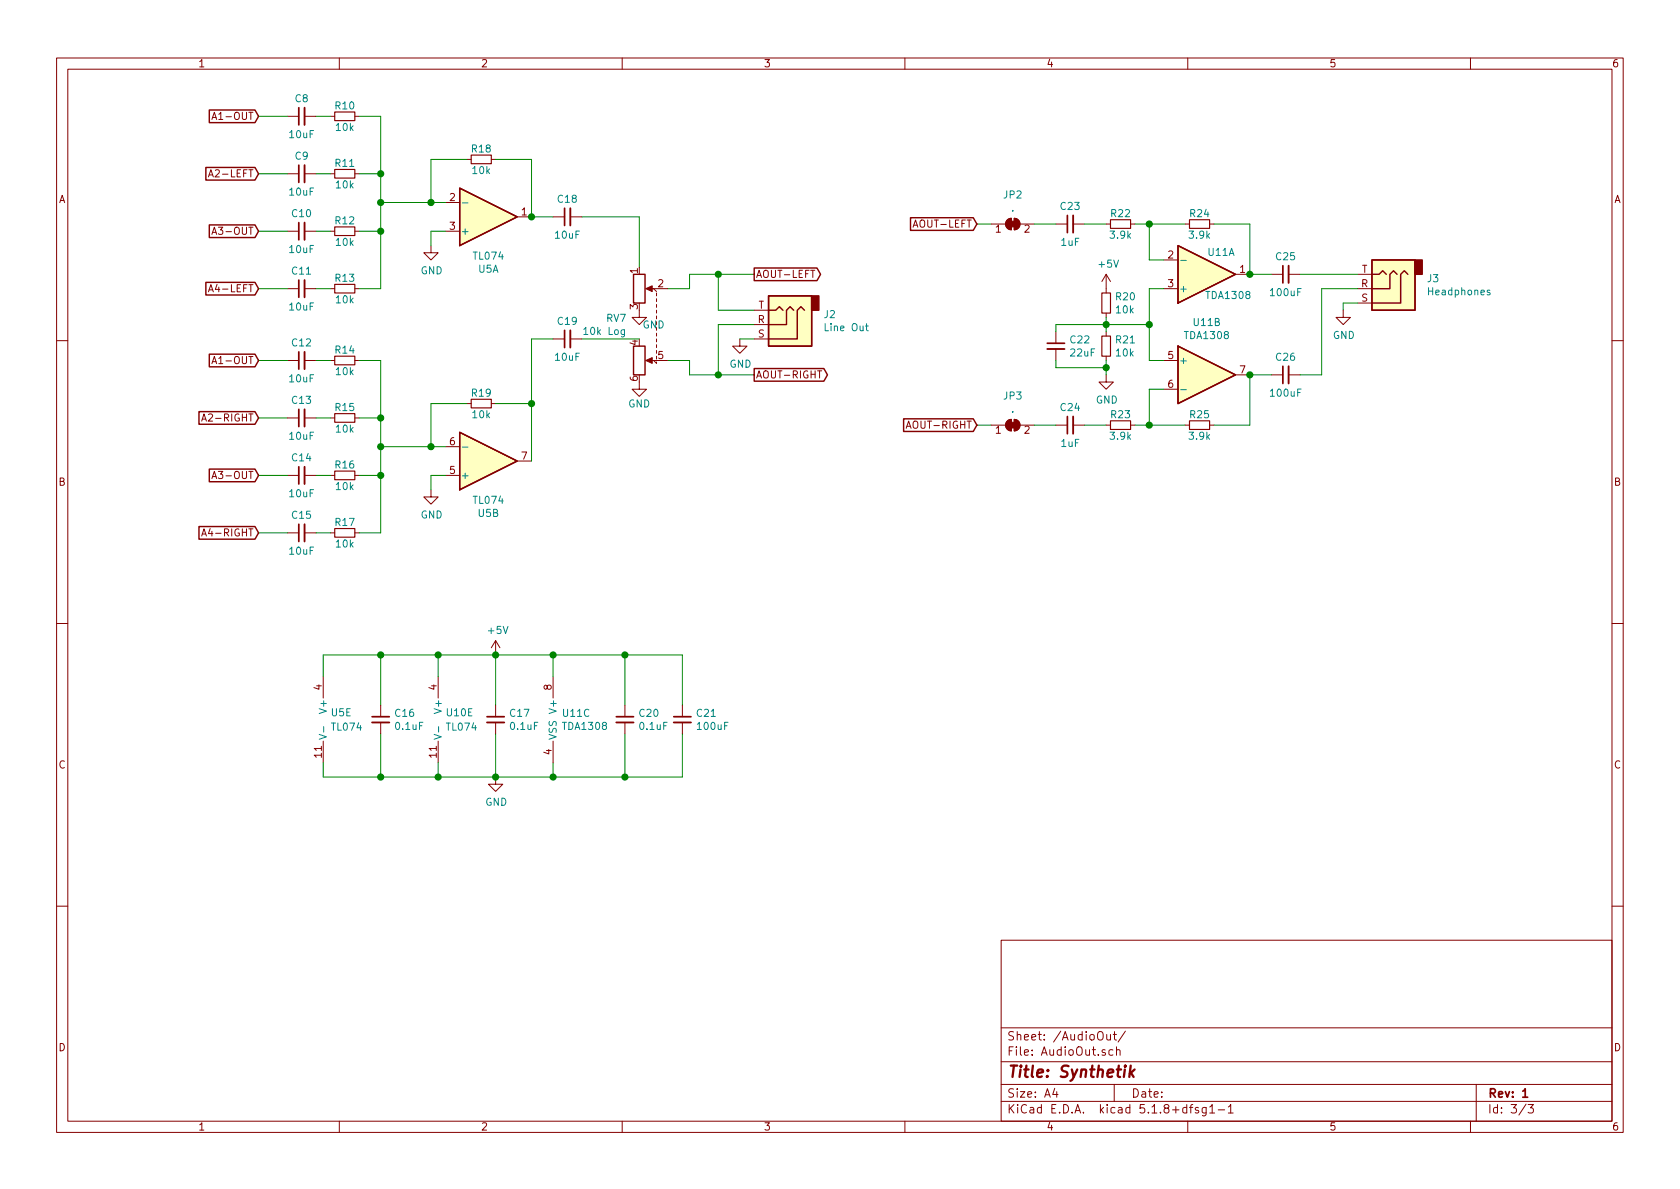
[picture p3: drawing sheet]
EESchema Schematic File Version 4
EELAYER 30 0
EELAYER END
$Descr A4 11693 8268
encoding utf-8
Sheet 3 3
Title "Synthetik"
Date ""
Rev "1"
Comp ""
Comment1 ""
Comment2 ""
Comment3 ""
Comment4 ""
$EndDescr
Connection ~ 2650 1400
$Comp
L power:GND #PWR?
U 1 1
P 3000 1700
AR Path="/5FB17596/604D9965" Ref="#PWR?"  Part="1" 
AR Path="/604A78D6/604D9965" Ref="#PWR?"  Part="1" 
AR Path="/604AEF91/604D9965" Ref="#PWR036"  Part="1" 
F 0 "#PWR036" H 3000 1450 50  0001 C CNN
F 1 "GND" H 3005 1527 50  0000 C CNN
F 2 "" H 3000 1700 50  0001 C CNN
F 3 "" H 3000 1700 50  0001 C CNN
	1    3000 1700
	1    0    0    -1  
$EndComp
Wire Wire Line
	3000 1700 3000 1600
Wire Wire Line
	3000 1600 3100 1600
Wire Wire Line
	2650 1400 3000 1400
$Comp
L Device:R_Small R?
U 1 1
P 3350 1100
AR Path="/5FB17596/604D996E" Ref="R?"  Part="1" 
AR Path="/604A78D6/604D996E" Ref="R?"  Part="1" 
AR Path="/604AEF91/604D996E" Ref="R18"  Part="1" 
F 0 "R18" V 3275 1100 50  0000 C CNN
F 1 "10k" V 3425 1100 50  0000 C CNN
F 2 "Resistor_THT:R_Axial_DIN0207_L6.3mm_D2.5mm_P7.62mm_Horizontal" H 3350 1100 50  0001 C CNN
F 3 "~" H 3350 1100 50  0001 C CNN
	1    3350 1100
	0    1    1    0   
$EndComp
Wire Wire Line
	3250 1100 3000 1100
Wire Wire Line
	3000 1100 3000 1400
Connection ~ 3000 1400
Wire Wire Line
	3000 1400 3100 1400
Wire Wire Line
	3450 1100 3700 1100
Wire Wire Line
	3700 1100 3700 1500
$Comp
L power:GND #PWR?
U 1 1
P 4450 2150
AR Path="/5FB17596/604D99AB" Ref="#PWR?"  Part="1" 
AR Path="/604A78D6/604D99AB" Ref="#PWR?"  Part="1" 
AR Path="/604AEF91/604D99AB" Ref="#PWR040"  Part="1" 
F 0 "#PWR040" H 4450 1900 50  0001 C CNN
F 1 "GND" H 4550 2050 50  0000 C CNN
F 2 "" H 4450 2150 50  0001 C CNN
F 3 "" H 4450 2150 50  0001 C CNN
	1    4450 2150
	1    0    0    -1  
$EndComp
$Comp
L Device:C_Small C?
U 1 1
P 2650 5000
AR Path="/5FB17596/604D99C9" Ref="C?"  Part="1" 
AR Path="/604A78D6/604D99C9" Ref="C?"  Part="1" 
AR Path="/604AEF91/604D99C9" Ref="C16"  Part="1" 
F 0 "C16" H 2742 5046 50  0000 L CNN
F 1 "0.1uF" H 2742 4955 50  0000 L CNN
F 2 "Capacitor_THT:C_Disc_D3.0mm_W2.0mm_P2.50mm" H 2650 5000 50  0001 C CNN
F 3 "~" H 2650 5000 50  0001 C CNN
	1    2650 5000
	1    0    0    -1  
$EndComp
$Comp
L power:GND #PWR?
U 1 1
P 3450 5400
AR Path="/5FB17596/604D99CF" Ref="#PWR?"  Part="1" 
AR Path="/604A78D6/604D99CF" Ref="#PWR?"  Part="1" 
AR Path="/604AEF91/604D99CF" Ref="#PWR039"  Part="1" 
F 0 "#PWR039" H 3450 5150 50  0001 C CNN
F 1 "GND" H 3455 5227 50  0000 C CNN
F 2 "" H 3450 5400 50  0001 C CNN
F 3 "" H 3450 5400 50  0001 C CNN
	1    3450 5400
	1    0    0    -1  
$EndComp
$Comp
L power:+5V #PWR?
U 1 1
P 3450 4550
AR Path="/5FB17596/604D99D5" Ref="#PWR?"  Part="1" 
AR Path="/604A78D6/604D99D5" Ref="#PWR?"  Part="1" 
AR Path="/604AEF91/604D99D5" Ref="#PWR038"  Part="1" 
F 0 "#PWR038" H 3450 4400 50  0001 C CNN
F 1 "+5V" H 3465 4723 50  0000 C CNN
F 2 "" H 3450 4550 50  0001 C CNN
F 3 "" H 3450 4550 50  0001 C CNN
	1    3450 4550
	1    0    0    -1  
$EndComp
$Comp
L Device:C_Small C?
U 1 1
P 3450 5000
AR Path="/5FB17596/604D99DB" Ref="C?"  Part="1" 
AR Path="/604A78D6/604D99DB" Ref="C?"  Part="1" 
AR Path="/604AEF91/604D99DB" Ref="C17"  Part="1" 
F 0 "C17" H 3542 5046 50  0000 L CNN
F 1 "0.1uF" H 3542 4955 50  0000 L CNN
F 2 "Capacitor_THT:C_Disc_D3.0mm_W2.0mm_P2.50mm" H 3450 5000 50  0001 C CNN
F 3 "~" H 3450 5000 50  0001 C CNN
	1    3450 5000
	1    0    0    -1  
$EndComp
Wire Wire Line
	3050 4550 3050 4700
Wire Wire Line
	3050 5400 3050 5300
Wire Wire Line
	2650 4900 2650 4550
Connection ~ 2650 4550
Wire Wire Line
	3450 4900 3450 4550
Wire Wire Line
	3450 4550 3050 4550
Connection ~ 3050 4550
Wire Wire Line
	3050 5400 3450 5400
Wire Wire Line
	3450 5400 3450 5100
Connection ~ 3050 5400
Wire Wire Line
	2650 5100 2650 5400
Connection ~ 2650 5400
$Comp
L Amplifier_Operational:TL074 U?
U 1 1
P 3400 1500
AR Path="/5FB17596/604D99FD" Ref="U?"  Part="3" 
AR Path="/604A78D6/604D99FD" Ref="U?"  Part="3" 
AR Path="/604AEF91/604D99FD" Ref="U5"  Part="1" 
F 0 "U5" H 3400 1867 50  0000 C CNN
F 1 "TL074" H 3400 1776 50  0000 C CNN
F 2 "Package_DIP:DIP-14_W7.62mm_Socket_LongPads" H 3350 1600 50  0001 C CNN
F 3 "http://www.ti.com/lit/ds/symlink/tl071.pdf" H 3450 1700 50  0001 C CNN
	1    3400 1500
	1    0    0    1   
$EndComp
$Comp
L Amplifier_Operational:TL074 U?
U 5 1
P 3150 5000
AR Path="/5FB17596/604D9A0F" Ref="U?"  Part="5" 
AR Path="/604A78D6/604D9A0F" Ref="U?"  Part="5" 
AR Path="/604AEF91/604D9A0F" Ref="U10"  Part="5" 
F 0 "U10" H 3100 5050 50  0000 L CNN
F 1 "TL074" H 3100 4950 50  0000 L CNN
F 2 "Package_SO:SOIC-14_3.9x8.7mm_P1.27mm" H 3100 5100 50  0001 C CNN
F 3 "http://www.ti.com/lit/ds/symlink/tl071.pdf" H 3200 5200 50  0001 C CNN
	5    3150 5000
	1    0    0    -1  
$EndComp
$Comp
L Amplifier_Audio:TDA1308 U?
U 3 1
P 3950 5000
AR Path="/5FB17596/604D9A15" Ref="U?"  Part="3" 
AR Path="/604A78D6/604D9A15" Ref="U?"  Part="3" 
AR Path="/604AEF91/604D9A15" Ref="U11"  Part="3" 
F 0 "U11" H 3908 5046 50  0000 L CNN
F 1 "TDA1308" H 3908 4955 50  0000 L CNN
F 2 "Package_DIP:DIP-8_W7.62mm_Socket_LongPads" H 3950 5000 50  0001 C CIN
F 3 "https://www.nxp.com/docs/en/data-sheet/TDA1308.pdf" H 3950 5000 50  0001 C CNN
	3    3950 5000
	1    0    0    -1  
$EndComp
$Comp
L Device:C_Small C?
U 1 1
P 4350 5000
AR Path="/5FB17596/604D9A21" Ref="C?"  Part="1" 
AR Path="/604A78D6/604D9A21" Ref="C?"  Part="1" 
AR Path="/604AEF91/604D9A21" Ref="C20"  Part="1" 
F 0 "C20" H 4442 5046 50  0000 L CNN
F 1 "0.1uF" H 4442 4955 50  0000 L CNN
F 2 "Capacitor_THT:C_Disc_D3.0mm_W2.0mm_P2.50mm" H 4350 5000 50  0001 C CNN
F 3 "~" H 4350 5000 50  0001 C CNN
	1    4350 5000
	1    0    0    -1  
$EndComp
Wire Wire Line
	3850 4550 3850 4700
Connection ~ 3450 4550
Wire Wire Line
	3850 4550 4350 4550
Wire Wire Line
	4350 4550 4350 4900
Wire Wire Line
	4350 5100 4350 5400
Wire Wire Line
	4350 5400 3850 5400
Connection ~ 3450 5400
Wire Wire Line
	3850 5300 3850 5400
$Comp
L Device:C_Small C?
U 1 1
P 4750 5000
AR Path="/5FB17596/604D9A33" Ref="C?"  Part="1" 
AR Path="/604A78D6/604D9A33" Ref="C?"  Part="1" 
AR Path="/604AEF91/604D9A33" Ref="C21"  Part="1" 
F 0 "C21" H 4842 5046 50  0000 L CNN
F 1 "100uF" H 4842 4955 50  0000 L CNN
F 2 "Capacitor_THT:CP_Radial_D6.3mm_P2.50mm" H 4750 5000 50  0001 C CNN
F 3 "~" H 4750 5000 50  0001 C CNN
	1    4750 5000
	1    0    0    -1  
$EndComp
Wire Wire Line
	4750 4550 4750 4900
Wire Wire Line
	4750 5100 4750 5400
Wire Wire Line
	4350 4550 4750 4550
Connection ~ 4350 4550
Wire Wire Line
	4750 5400 4350 5400
Connection ~ 4350 5400
Wire Wire Line
	2650 4550 3050 4550
Wire Wire Line
	2650 5400 3050 5400
$Comp
L Amplifier_Operational:TL074 U?
U 5 1
P 2350 5000
AR Path="/5FB17596/604D9A03" Ref="U?"  Part="5" 
AR Path="/604A78D6/604D9A03" Ref="U?"  Part="5" 
AR Path="/604AEF91/604D9A03" Ref="U5"  Part="5" 
F 0 "U5" H 2300 5050 50  0000 L CNN
F 1 "TL074" H 2300 4950 50  0000 L CNN
F 2 "Package_DIP:DIP-14_W7.62mm_Socket_LongPads" H 2300 5100 50  0001 C CNN
F 3 "http://www.ti.com/lit/ds/symlink/tl071.pdf" H 2400 5200 50  0001 C CNN
	5    2350 5000
	1    0    0    -1  
$EndComp
Wire Wire Line
	2250 5400 2650 5400
Wire Wire Line
	2250 5300 2250 5400
Wire Wire Line
	2250 4550 2650 4550
Wire Wire Line
	2250 4700 2250 4550
Wire Wire Line
	3850 4550 3450 4550
Connection ~ 3850 4550
Wire Wire Line
	3450 5400 3850 5400
Connection ~ 3850 5400
$Comp
L power:GND #PWR?
U 1 1
P 3000 3400
AR Path="/5FB17596/604D997C" Ref="#PWR?"  Part="1" 
AR Path="/604A78D6/604D997C" Ref="#PWR?"  Part="1" 
AR Path="/604AEF91/604D997C" Ref="#PWR037"  Part="1" 
F 0 "#PWR037" H 3000 3150 50  0001 C CNN
F 1 "GND" H 3005 3227 50  0000 C CNN
F 2 "" H 3000 3400 50  0001 C CNN
F 3 "" H 3000 3400 50  0001 C CNN
	1    3000 3400
	1    0    0    -1  
$EndComp
Wire Wire Line
	3000 3400 3000 3300
Wire Wire Line
	3000 3300 3100 3300
$Comp
L Device:R_Small R?
U 1 1
P 3350 2800
AR Path="/5FB17596/604D9985" Ref="R?"  Part="1" 
AR Path="/604A78D6/604D9985" Ref="R?"  Part="1" 
AR Path="/604AEF91/604D9985" Ref="R19"  Part="1" 
F 0 "R19" V 3275 2800 50  0000 C CNN
F 1 "10k" V 3425 2800 50  0000 C CNN
F 2 "Resistor_THT:R_Axial_DIN0207_L6.3mm_D2.5mm_P7.62mm_Horizontal" H 3350 2800 50  0001 C CNN
F 3 "~" H 3350 2800 50  0001 C CNN
	1    3350 2800
	0    1    1    0   
$EndComp
Wire Wire Line
	3250 2800 3000 2800
Wire Wire Line
	3000 3100 3100 3100
Wire Wire Line
	3450 2800 3700 2800
Wire Wire Line
	3700 2800 3700 3200
$Comp
L Amplifier_Operational:TL074 U?
U 2 1
P 3400 3200
AR Path="/5FB17596/604D9A09" Ref="U?"  Part="4" 
AR Path="/604A78D6/604D9A09" Ref="U?"  Part="4" 
AR Path="/604AEF91/604D9A09" Ref="U5"  Part="2" 
F 0 "U5" H 3400 3567 50  0000 C CNN
F 1 "TL074" H 3400 3476 50  0000 C CNN
F 2 "Package_DIP:DIP-14_W7.62mm_Socket_LongPads" H 3350 3300 50  0001 C CNN
F 3 "http://www.ti.com/lit/ds/symlink/tl071.pdf" H 3450 3400 50  0001 C CNN
	2    3400 3200
	1    0    0    1   
$EndComp
Text GLabel 1800 1200 0    50   Input ~ 0
A2-LEFT
Text GLabel 1800 800  0    50   Input ~ 0
A1-OUT
$Comp
L Device:R_Small R?
U 1 1
P 2400 1200
AR Path="/5FB17596/604D9947" Ref="R?"  Part="1" 
AR Path="/604A78D6/604D9947" Ref="R?"  Part="1" 
AR Path="/604AEF91/604D9947" Ref="R11"  Part="1" 
F 0 "R11" V 2325 1200 50  0000 C CNN
F 1 "10k" V 2475 1200 50  0000 C CNN
F 2 "Resistor_THT:R_Axial_DIN0207_L6.3mm_D2.5mm_P7.62mm_Horizontal" H 2400 1200 50  0001 C CNN
F 3 "~" H 2400 1200 50  0001 C CNN
	1    2400 1200
	0    1    1    0   
$EndComp
Wire Wire Line
	1800 1200 2000 1200
Wire Wire Line
	2500 1200 2650 1200
Wire Wire Line
	2500 800  2650 800 
Wire Wire Line
	1800 800  2000 800 
$Comp
L Device:R_Small R?
U 1 1
P 2400 800
AR Path="/5FB17596/604D999E" Ref="R?"  Part="1" 
AR Path="/604A78D6/604D999E" Ref="R?"  Part="1" 
AR Path="/604AEF91/604D999E" Ref="R10"  Part="1" 
F 0 "R10" V 2325 800 50  0000 C CNN
F 1 "10k" V 2475 800 50  0000 C CNN
F 2 "Resistor_THT:R_Axial_DIN0207_L6.3mm_D2.5mm_P7.62mm_Horizontal" H 2400 800 50  0001 C CNN
F 3 "~" H 2400 800 50  0001 C CNN
	1    2400 800 
	0    1    1    0   
$EndComp
$Comp
L Device:C_Small C?
U 1 1
P 2100 800
AR Path="/5FB17596/606A1EC1" Ref="C?"  Part="1" 
AR Path="/604A78D6/606A1EC1" Ref="C?"  Part="1" 
AR Path="/604AEF91/606A1EC1" Ref="C8"  Part="1" 
F 0 "C8" V 1975 800 50  0000 C CNN
F 1 "10uF" V 2225 800 50  0000 C CNN
F 2 "Capacitor_THT:CP_Radial_D4.0mm_P1.50mm" H 2100 800 50  0001 C CNN
F 3 "~" H 2100 800 50  0001 C CNN
	1    2100 800 
	0    -1   1    0   
$EndComp
$Comp
L Device:C_Small C?
U 1 1
P 2100 1200
AR Path="/5FB17596/606A9B80" Ref="C?"  Part="1" 
AR Path="/604A78D6/606A9B80" Ref="C?"  Part="1" 
AR Path="/604AEF91/606A9B80" Ref="C9"  Part="1" 
F 0 "C9" V 1975 1200 50  0000 C CNN
F 1 "10uF" V 2225 1200 50  0000 C CNN
F 2 "Capacitor_THT:CP_Radial_D4.0mm_P1.50mm" H 2100 1200 50  0001 C CNN
F 3 "~" H 2100 1200 50  0001 C CNN
	1    2100 1200
	0    -1   1    0   
$EndComp
Wire Wire Line
	2200 800  2300 800 
Wire Wire Line
	2300 1200 2200 1200
Wire Wire Line
	2650 1200 2650 1400
Connection ~ 2650 1200
Wire Wire Line
	2650 800  2650 1200
Text GLabel 1800 1600 0    50   Input ~ 0
A3-OUT
$Comp
L Device:R_Small R?
U 1 1
P 2400 1600
AR Path="/5FB17596/604D9936" Ref="R?"  Part="1" 
AR Path="/604A78D6/604D9936" Ref="R?"  Part="1" 
AR Path="/604AEF91/604D9936" Ref="R12"  Part="1" 
F 0 "R12" V 2325 1600 50  0000 C CNN
F 1 "10k" V 2475 1600 50  0000 C CNN
F 2 "Resistor_THT:R_Axial_DIN0207_L6.3mm_D2.5mm_P7.62mm_Horizontal" H 2400 1600 50  0001 C CNN
F 3 "~" H 2400 1600 50  0001 C CNN
	1    2400 1600
	0    1    1    0   
$EndComp
Wire Wire Line
	1800 1600 2000 1600
Wire Wire Line
	2500 1600 2650 1600
Wire Wire Line
	2650 1400 2650 1600
$Comp
L Device:C_Small C?
U 1 1
P 2100 1600
AR Path="/5FB17596/604D99C3" Ref="C?"  Part="1" 
AR Path="/604A78D6/604D99C3" Ref="C?"  Part="1" 
AR Path="/604AEF91/604D99C3" Ref="C10"  Part="1" 
F 0 "C10" V 1975 1600 50  0000 C CNN
F 1 "10uF" V 2225 1600 50  0000 C CNN
F 2 "Capacitor_THT:CP_Radial_D4.0mm_P1.50mm" H 2100 1600 50  0001 C CNN
F 3 "~" H 2100 1600 50  0001 C CNN
	1    2100 1600
	0    -1   1    0   
$EndComp
Wire Wire Line
	2200 1600 2300 1600
$Comp
L Device:R_Small R?
U 1 1
P 2400 2000
AR Path="/5FB17596/5FBAFBF5" Ref="R?"  Part="1" 
AR Path="/604A78D6/5FBAFBF5" Ref="R?"  Part="1" 
AR Path="/604AEF91/5FBAFBF5" Ref="R13"  Part="1" 
F 0 "R13" V 2325 2000 50  0000 C CNN
F 1 "10k" V 2475 2000 50  0000 C CNN
F 2 "Resistor_THT:R_Axial_DIN0207_L6.3mm_D2.5mm_P7.62mm_Horizontal" H 2400 2000 50  0001 C CNN
F 3 "~" H 2400 2000 50  0001 C CNN
	1    2400 2000
	0    1    1    0   
$EndComp
Wire Wire Line
	1800 2000 2000 2000
Wire Wire Line
	2500 2000 2650 2000
$Comp
L Device:C_Small C?
U 1 1
P 2100 2000
AR Path="/5FB17596/5FBAFC01" Ref="C?"  Part="1" 
AR Path="/604A78D6/5FBAFC01" Ref="C?"  Part="1" 
AR Path="/604AEF91/5FBAFC01" Ref="C11"  Part="1" 
F 0 "C11" V 1975 2000 50  0000 C CNN
F 1 "10uF" V 2225 2000 50  0000 C CNN
F 2 "Capacitor_THT:CP_Radial_D4.0mm_P1.50mm" H 2100 2000 50  0001 C CNN
F 3 "~" H 2100 2000 50  0001 C CNN
	1    2100 2000
	0    -1   1    0   
$EndComp
Wire Wire Line
	2200 2000 2300 2000
Connection ~ 2650 1600
Wire Wire Line
	2650 1600 2650 2000
Text GLabel 1800 2900 0    50   Input ~ 0
A2-RIGHT
Text GLabel 1800 3300 0    50   Input ~ 0
A3-OUT
$Comp
L Device:R_Small R?
U 1 1
P 2400 3300
AR Path="/5FB17596/604D993C" Ref="R?"  Part="1" 
AR Path="/604A78D6/604D993C" Ref="R?"  Part="1" 
AR Path="/604AEF91/604D993C" Ref="R16"  Part="1" 
F 0 "R16" V 2325 3300 50  0000 C CNN
F 1 "10k" V 2475 3300 50  0000 C CNN
F 2 "Resistor_THT:R_Axial_DIN0207_L6.3mm_D2.5mm_P7.62mm_Horizontal" H 2400 3300 50  0001 C CNN
F 3 "~" H 2400 3300 50  0001 C CNN
	1    2400 3300
	0    1    1    0   
$EndComp
Wire Wire Line
	1800 3300 2000 3300
Wire Wire Line
	2500 3300 2650 3300
Text GLabel 1800 2500 0    50   Input ~ 0
A1-OUT
$Comp
L Device:R_Small R?
U 1 1
P 2400 2900
AR Path="/5FB17596/604D9952" Ref="R?"  Part="1" 
AR Path="/604A78D6/604D9952" Ref="R?"  Part="1" 
AR Path="/604AEF91/604D9952" Ref="R15"  Part="1" 
F 0 "R15" V 2325 2900 50  0000 C CNN
F 1 "10k" V 2475 2900 50  0000 C CNN
F 2 "Resistor_THT:R_Axial_DIN0207_L6.3mm_D2.5mm_P7.62mm_Horizontal" H 2400 2900 50  0001 C CNN
F 3 "~" H 2400 2900 50  0001 C CNN
	1    2400 2900
	0    1    1    0   
$EndComp
Wire Wire Line
	1800 2900 2000 2900
Wire Wire Line
	2500 2900 2650 2900
$Comp
L Device:R_Small R?
U 1 1
P 2400 2500
AR Path="/5FB17596/604D995A" Ref="R?"  Part="1" 
AR Path="/604A78D6/604D995A" Ref="R?"  Part="1" 
AR Path="/604AEF91/604D995A" Ref="R14"  Part="1" 
F 0 "R14" V 2325 2500 50  0000 C CNN
F 1 "10k" V 2475 2500 50  0000 C CNN
F 2 "Resistor_THT:R_Axial_DIN0207_L6.3mm_D2.5mm_P7.62mm_Horizontal" H 2400 2500 50  0001 C CNN
F 3 "~" H 2400 2500 50  0001 C CNN
	1    2400 2500
	0    1    1    0   
$EndComp
Wire Wire Line
	1800 2500 2000 2500
Wire Wire Line
	2500 2500 2650 2500
Wire Wire Line
	2650 2500 2650 2900
Connection ~ 2650 2900
$Comp
L Device:C_Small C?
U 1 1
P 2100 2500
AR Path="/5FB17596/606BB744" Ref="C?"  Part="1" 
AR Path="/604A78D6/606BB744" Ref="C?"  Part="1" 
AR Path="/604AEF91/606BB744" Ref="C12"  Part="1" 
F 0 "C12" V 1975 2500 50  0000 C CNN
F 1 "10uF" V 2225 2500 50  0000 C CNN
F 2 "Capacitor_THT:CP_Radial_D4.0mm_P1.50mm" H 2100 2500 50  0001 C CNN
F 3 "~" H 2100 2500 50  0001 C CNN
	1    2100 2500
	0    -1   1    0   
$EndComp
$Comp
L Device:C_Small C?
U 1 1
P 2100 2900
AR Path="/5FB17596/606BBCD0" Ref="C?"  Part="1" 
AR Path="/604A78D6/606BBCD0" Ref="C?"  Part="1" 
AR Path="/604AEF91/606BBCD0" Ref="C13"  Part="1" 
F 0 "C13" V 1975 2900 50  0000 C CNN
F 1 "10uF" V 2225 2900 50  0000 C CNN
F 2 "Capacitor_THT:CP_Radial_D4.0mm_P1.50mm" H 2100 2900 50  0001 C CNN
F 3 "~" H 2100 2900 50  0001 C CNN
	1    2100 2900
	0    -1   1    0   
$EndComp
$Comp
L Device:C_Small C?
U 1 1
P 2100 3300
AR Path="/5FB17596/606C2067" Ref="C?"  Part="1" 
AR Path="/604A78D6/606C2067" Ref="C?"  Part="1" 
AR Path="/604AEF91/606C2067" Ref="C14"  Part="1" 
F 0 "C14" V 1975 3300 50  0000 C CNN
F 1 "10uF" V 2225 3300 50  0000 C CNN
F 2 "Capacitor_THT:CP_Radial_D4.0mm_P1.50mm" H 2100 3300 50  0001 C CNN
F 3 "~" H 2100 3300 50  0001 C CNN
	1    2100 3300
	0    -1   1    0   
$EndComp
Wire Wire Line
	2300 2500 2200 2500
Wire Wire Line
	2200 2900 2300 2900
Wire Wire Line
	2300 3300 2200 3300
$Comp
L Device:R_Small R?
U 1 1
P 2400 3700
AR Path="/5FB17596/5FBD408E" Ref="R?"  Part="1" 
AR Path="/604A78D6/5FBD408E" Ref="R?"  Part="1" 
AR Path="/604AEF91/5FBD408E" Ref="R17"  Part="1" 
F 0 "R17" V 2325 3700 50  0000 C CNN
F 1 "10k" V 2475 3700 50  0000 C CNN
F 2 "Resistor_THT:R_Axial_DIN0207_L6.3mm_D2.5mm_P7.62mm_Horizontal" H 2400 3700 50  0001 C CNN
F 3 "~" H 2400 3700 50  0001 C CNN
	1    2400 3700
	0    1    1    0   
$EndComp
Wire Wire Line
	1800 3700 2000 3700
Wire Wire Line
	2500 3700 2650 3700
Wire Wire Line
	2650 3300 2650 3700
$Comp
L Device:C_Small C?
U 1 1
P 2100 3700
AR Path="/5FB17596/5FBD409B" Ref="C?"  Part="1" 
AR Path="/604A78D6/5FBD409B" Ref="C?"  Part="1" 
AR Path="/604AEF91/5FBD409B" Ref="C15"  Part="1" 
F 0 "C15" V 1975 3700 50  0000 C CNN
F 1 "10uF" V 2225 3700 50  0000 C CNN
F 2 "Capacitor_THT:CP_Radial_D4.0mm_P1.50mm" H 2100 3700 50  0001 C CNN
F 3 "~" H 2100 3700 50  0001 C CNN
	1    2100 3700
	0    -1   1    0   
$EndComp
Wire Wire Line
	2300 3700 2200 3700
Connection ~ 2650 3300
Wire Wire Line
	2650 3100 3000 3100
Wire Wire Line
	2650 2900 2650 3100
Wire Wire Line
	2650 3100 2650 3300
Connection ~ 2650 3100
Connection ~ 3000 3100
Wire Wire Line
	3000 2800 3000 3100
Text GLabel 1800 2000 0    50   Input ~ 0
A4-LEFT
Text GLabel 1800 3700 0    50   Input ~ 0
A4-RIGHT
$Comp
L Amplifier_Audio:TDA1308 U?
U 1 1
P 8400 1900
AR Path="/5FB17596/604D9A1B" Ref="U?"  Part="1" 
AR Path="/604A78D6/604D9A1B" Ref="U?"  Part="1" 
AR Path="/604AEF91/604D9A1B" Ref="U11"  Part="1" 
F 0 "U11" H 8500 1750 50  0000 C CNN
F 1 "TDA1308" H 8550 2050 50  0000 C CNN
F 2 "Package_DIP:DIP-8_W7.62mm_Socket_LongPads" H 8400 1900 50  0001 C CIN
F 3 "https://www.nxp.com/docs/en/data-sheet/TDA1308.pdf" H 8400 1900 50  0001 C CNN
	1    8400 1900
	1    0    0    1   
$EndComp
Wire Wire Line
	8100 2500 8000 2500
Wire Wire Line
	8000 2500 8000 2250
Wire Wire Line
	8000 2000 8100 2000
$Comp
L Device:R_Small R?
U 1 1
P 8350 2950
AR Path="/5FB17596/6055F831" Ref="R?"  Part="1" 
AR Path="/604A78D6/6055F831" Ref="R?"  Part="1" 
AR Path="/604AEF91/6055F831" Ref="R25"  Part="1" 
F 0 "R25" V 8275 2950 50  0000 C CNN
F 1 "3.9k" V 8425 2950 50  0000 C CNN
F 2 "Resistor_THT:R_Axial_DIN0207_L6.3mm_D2.5mm_P7.62mm_Horizontal" H 8350 2950 50  0001 C CNN
F 3 "~" H 8350 2950 50  0001 C CNN
	1    8350 2950
	0    1    1    0   
$EndComp
Wire Wire Line
	8250 2950 8000 2950
Wire Wire Line
	8450 2950 8700 2950
Wire Wire Line
	8700 2950 8700 2600
Wire Wire Line
	8000 2950 8000 2700
Wire Wire Line
	8000 2700 8100 2700
$Comp
L Device:R_Small R?
U 1 1
P 7800 2950
AR Path="/5FB17596/6056562F" Ref="R?"  Part="1" 
AR Path="/604A78D6/6056562F" Ref="R?"  Part="1" 
AR Path="/604AEF91/6056562F" Ref="R23"  Part="1" 
F 0 "R23" V 7725 2950 50  0000 C CNN
F 1 "3.9k" V 7875 2950 50  0000 C CNN
F 2 "Resistor_THT:R_Axial_DIN0207_L6.3mm_D2.5mm_P7.62mm_Horizontal" H 7800 2950 50  0001 C CNN
F 3 "~" H 7800 2950 50  0001 C CNN
	1    7800 2950
	0    1    1    0   
$EndComp
Wire Wire Line
	8000 2950 7900 2950
$Comp
L Connector:AudioJack3 J?
U 1 1
P 9650 2000
AR Path="/5FB17596/60595E21" Ref="J?"  Part="1" 
AR Path="/604A78D6/60595E21" Ref="J?"  Part="1" 
AR Path="/604AEF91/60595E21" Ref="J3"  Part="1" 
F 0 "J3" H 9370 1933 50  0000 R CNN
F 1 "Headphones" H 9370 2024 50  0000 R CNN
F 2 "Connector_Audio:Jack_3.5mm_CUI_SJ1-3533NG_Horizontal" H 9650 2000 50  0001 C CNN
F 3 "~" H 9650 2000 50  0001 C CNN
	1    9650 2000
	-1   0    0    1   
$EndComp
$Comp
L power:GND #PWR?
U 1 1
P 9350 2150
AR Path="/5FB17596/6059619F" Ref="#PWR?"  Part="1" 
AR Path="/604A78D6/6059619F" Ref="#PWR?"  Part="1" 
AR Path="/604AEF91/6059619F" Ref="#PWR045"  Part="1" 
F 0 "#PWR045" H 9350 1900 50  0001 C CNN
F 1 "GND" H 9355 1977 50  0000 C CNN
F 2 "" H 9350 2150 50  0001 C CNN
F 3 "" H 9350 2150 50  0001 C CNN
	1    9350 2150
	1    0    0    -1  
$EndComp
Wire Wire Line
	9350 2150 9350 2100
Wire Wire Line
	9350 2100 9450 2100
$Comp
L Device:C_Small C?
U 1 1
P 8950 1900
AR Path="/5FB17596/605A6CDE" Ref="C?"  Part="1" 
AR Path="/604A78D6/605A6CDE" Ref="C?"  Part="1" 
AR Path="/604AEF91/605A6CDE" Ref="C25"  Part="1" 
F 0 "C25" V 8825 1900 50  0000 C CNN
F 1 "100uF" V 9075 1900 50  0000 C CNN
F 2 "Capacitor_THT:CP_Radial_D6.3mm_P2.50mm" H 8950 1900 50  0001 C CNN
F 3 "~" H 8950 1900 50  0001 C CNN
	1    8950 1900
	0    -1   1    0   
$EndComp
$Comp
L Device:C_Small C?
U 1 1
P 8950 2600
AR Path="/5FB17596/605A8304" Ref="C?"  Part="1" 
AR Path="/604A78D6/605A8304" Ref="C?"  Part="1" 
AR Path="/604AEF91/605A8304" Ref="C26"  Part="1" 
F 0 "C26" V 8825 2600 50  0000 C CNN
F 1 "100uF" V 9075 2600 50  0000 C CNN
F 2 "Capacitor_THT:CP_Radial_D6.3mm_P2.50mm" H 8950 2600 50  0001 C CNN
F 3 "~" H 8950 2600 50  0001 C CNN
	1    8950 2600
	0    -1   1    0   
$EndComp
Wire Wire Line
	8700 1900 8850 1900
Wire Wire Line
	8700 2600 8850 2600
Connection ~ 8700 2600
Wire Wire Line
	9050 1900 9450 1900
Wire Wire Line
	9050 2600 9200 2600
Wire Wire Line
	9200 2600 9200 2000
Wire Wire Line
	9200 2000 9450 2000
$Comp
L Device:R_Small R?
U 1 1
P 8350 1550
AR Path="/5FB17596/605B79B0" Ref="R?"  Part="1" 
AR Path="/604A78D6/605B79B0" Ref="R?"  Part="1" 
AR Path="/604AEF91/605B79B0" Ref="R24"  Part="1" 
F 0 "R24" V 8275 1550 50  0000 C CNN
F 1 "3.9k" V 8425 1550 50  0000 C CNN
F 2 "Resistor_THT:R_Axial_DIN0207_L6.3mm_D2.5mm_P7.62mm_Horizontal" H 8350 1550 50  0001 C CNN
F 3 "~" H 8350 1550 50  0001 C CNN
	1    8350 1550
	0    1    1    0   
$EndComp
Wire Wire Line
	8250 1550 8000 1550
Wire Wire Line
	8450 1550 8700 1550
Wire Wire Line
	8700 1550 8700 1900
Connection ~ 8700 1900
Wire Wire Line
	8000 1550 8000 1800
Wire Wire Line
	8000 1800 8100 1800
$Comp
L Device:R_Small R?
U 1 1
P 7800 1550
AR Path="/5FB17596/605C74FF" Ref="R?"  Part="1" 
AR Path="/604A78D6/605C74FF" Ref="R?"  Part="1" 
AR Path="/604AEF91/605C74FF" Ref="R22"  Part="1" 
F 0 "R22" V 7725 1550 50  0000 C CNN
F 1 "3.9k" V 7875 1550 50  0000 C CNN
F 2 "Resistor_THT:R_Axial_DIN0207_L6.3mm_D2.5mm_P7.62mm_Horizontal" H 7800 1550 50  0001 C CNN
F 3 "~" H 7800 1550 50  0001 C CNN
	1    7800 1550
	0    1    1    0   
$EndComp
Wire Wire Line
	8000 1550 7900 1550
Connection ~ 8000 1550
$Comp
L Device:C_Small C?
U 1 1
P 7450 1550
AR Path="/5FB17596/605CD161" Ref="C?"  Part="1" 
AR Path="/604A78D6/605CD161" Ref="C?"  Part="1" 
AR Path="/604AEF91/605CD161" Ref="C23"  Part="1" 
F 0 "C23" V 7325 1550 50  0000 C CNN
F 1 "1uF" V 7575 1550 50  0000 C CNN
F 2 "Capacitor_THT:C_Disc_D3.0mm_W2.0mm_P2.50mm" H 7450 1550 50  0001 C CNN
F 3 "~" H 7450 1550 50  0001 C CNN
	1    7450 1550
	0    -1   1    0   
$EndComp
$Comp
L Device:C_Small C?
U 1 1
P 7450 2950
AR Path="/5FB17596/605CD8CF" Ref="C?"  Part="1" 
AR Path="/604A78D6/605CD8CF" Ref="C?"  Part="1" 
AR Path="/604AEF91/605CD8CF" Ref="C24"  Part="1" 
F 0 "C24" V 7325 2950 50  0000 C CNN
F 1 "1uF" V 7575 2950 50  0000 C CNN
F 2 "Capacitor_THT:C_Disc_D3.0mm_W2.0mm_P2.50mm" H 7450 2950 50  0001 C CNN
F 3 "~" H 7450 2950 50  0001 C CNN
	1    7450 2950
	0    -1   1    0   
$EndComp
Wire Wire Line
	7550 2950 7700 2950
Wire Wire Line
	7700 1550 7550 1550
Text GLabel 6800 2950 0    50   Input ~ 0
AOUT-RIGHT
Text GLabel 6800 1550 0    50   Input ~ 0
AOUT-LEFT
Wire Wire Line
	6800 2950 6900 2950
$Comp
L Device:R_Small R?
U 1 1
P 7700 2400
AR Path="/5FB17596/6062EF83" Ref="R?"  Part="1" 
AR Path="/604A78D6/6062EF83" Ref="R?"  Part="1" 
AR Path="/604AEF91/6062EF83" Ref="R21"  Part="1" 
F 0 "R21" H 7759 2446 50  0000 L CNN
F 1 "10k" H 7759 2355 50  0000 L CNN
F 2 "Resistor_THT:R_Axial_DIN0207_L6.3mm_D2.5mm_P7.62mm_Horizontal" H 7700 2400 50  0001 C CNN
F 3 "~" H 7700 2400 50  0001 C CNN
	1    7700 2400
	1    0    0    -1  
$EndComp
$Comp
L Device:R_Small R?
U 1 1
P 7700 2100
AR Path="/5FB17596/60631DAC" Ref="R?"  Part="1" 
AR Path="/604A78D6/60631DAC" Ref="R?"  Part="1" 
AR Path="/604AEF91/60631DAC" Ref="R20"  Part="1" 
F 0 "R20" H 7759 2146 50  0000 L CNN
F 1 "10k" H 7759 2055 50  0000 L CNN
F 2 "Resistor_THT:R_Axial_DIN0207_L6.3mm_D2.5mm_P7.62mm_Horizontal" H 7700 2100 50  0001 C CNN
F 3 "~" H 7700 2100 50  0001 C CNN
	1    7700 2100
	1    0    0    -1  
$EndComp
Connection ~ 8000 2950
Wire Wire Line
	7700 2300 7700 2250
Wire Wire Line
	7700 2250 8000 2250
Connection ~ 7700 2250
Wire Wire Line
	7700 2250 7700 2200
Connection ~ 8000 2250
Wire Wire Line
	8000 2250 8000 2000
$Comp
L Device:C_Small C?
U 1 1
P 7350 2400
AR Path="/5FB17596/60647A5D" Ref="C?"  Part="1" 
AR Path="/604A78D6/60647A5D" Ref="C?"  Part="1" 
AR Path="/604AEF91/60647A5D" Ref="C22"  Part="1" 
F 0 "C22" H 7442 2446 50  0000 L CNN
F 1 "22uF" H 7442 2355 50  0000 L CNN
F 2 "Capacitor_THT:CP_Radial_D6.3mm_P2.50mm" H 7350 2400 50  0001 C CNN
F 3 "~" H 7350 2400 50  0001 C CNN
	1    7350 2400
	1    0    0    -1  
$EndComp
Wire Wire Line
	7350 2300 7350 2250
Wire Wire Line
	7350 2250 7700 2250
$Comp
L power:GND #PWR?
U 1 1
P 7700 2600
AR Path="/5FB17596/60651F9C" Ref="#PWR?"  Part="1" 
AR Path="/604A78D6/60651F9C" Ref="#PWR?"  Part="1" 
AR Path="/604AEF91/60651F9C" Ref="#PWR044"  Part="1" 
F 0 "#PWR044" H 7700 2350 50  0001 C CNN
F 1 "GND" H 7705 2427 50  0000 C CNN
F 2 "" H 7700 2600 50  0001 C CNN
F 3 "" H 7700 2600 50  0001 C CNN
	1    7700 2600
	1    0    0    -1  
$EndComp
Wire Wire Line
	7700 2550 7700 2500
Wire Wire Line
	7350 2500 7350 2550
Wire Wire Line
	7350 2550 7700 2550
Connection ~ 7700 2550
Wire Wire Line
	7700 2600 7700 2550
$Comp
L power:+5V #PWR?
U 1 1
P 7700 2000
AR Path="/5FB17596/606518B2" Ref="#PWR?"  Part="1" 
AR Path="/604A78D6/606518B2" Ref="#PWR?"  Part="1" 
AR Path="/604AEF91/606518B2" Ref="#PWR043"  Part="1" 
F 0 "#PWR043" H 7700 1850 50  0001 C CNN
F 1 "+5V" H 7715 2173 50  0000 C CNN
F 2 "" H 7700 2000 50  0001 C CNN
F 3 "" H 7700 2000 50  0001 C CNN
	1    7700 2000
	1    0    0    -1  
$EndComp
$Comp
L Amplifier_Audio:TDA1308 U?
U 2 1
P 8400 2600
AR Path="/5FB17596/604D99F7" Ref="U?"  Part="2" 
AR Path="/604A78D6/604D99F7" Ref="U?"  Part="2" 
AR Path="/604AEF91/604D99F7" Ref="U11"  Part="2" 
F 0 "U11" H 8400 2967 50  0000 C CNN
F 1 "TDA1308" H 8400 2876 50  0000 C CNN
F 2 "Package_DIP:DIP-8_W7.62mm_Socket_LongPads" H 8400 2600 50  0001 C CIN
F 3 "https://www.nxp.com/docs/en/data-sheet/TDA1308.pdf" H 8400 2600 50  0001 C CNN
	2    8400 2600
	1    0    0    -1  
$EndComp
Wire Wire Line
	6900 1550 6800 1550
Wire Wire Line
	7350 1550 7200 1550
$Comp
L Jumper:SolderJumper_2_Bridged JP2
U 1 1
P 7050 1550
F 0 "JP2" H 7050 1755 50  0000 C CNN
F 1 "." H 7050 1664 50  0000 C CNN
F 2 "Jumper:SolderJumper-2_P1.3mm_Bridged_RoundedPad1.0x1.5mm" H 7050 1550 50  0001 C CNN
F 3 "~" H 7050 1550 50  0001 C CNN
	1    7050 1550
	1    0    0    -1  
$EndComp
$Comp
L Jumper:SolderJumper_2_Bridged JP3
U 1 1
P 7050 2950
F 0 "JP3" H 7050 3155 50  0000 C CNN
F 1 "." H 7050 3064 50  0000 C CNN
F 2 "Jumper:SolderJumper-2_P1.3mm_Bridged_RoundedPad1.0x1.5mm" H 7050 2950 50  0001 C CNN
F 3 "~" H 7050 2950 50  0001 C CNN
	1    7050 2950
	1    0    0    -1  
$EndComp
Wire Wire Line
	7200 2950 7350 2950
$Comp
L Connector:AudioJack3 J?
U 1 1
P 5450 2250
AR Path="/5FB17596/604D992C" Ref="J?"  Part="1" 
AR Path="/604A78D6/604D992C" Ref="J?"  Part="1" 
AR Path="/604AEF91/604D992C" Ref="J2"  Part="1" 
F 0 "J2" H 5170 2183 50  0000 R CNN
F 1 "Line Out" H 5170 2274 50  0000 R CNN
F 2 "Connector_Audio:Jack_3.5mm_CUI_SJ1-3533NG_Horizontal" H 5450 2250 50  0001 C CNN
F 3 "~" H 5450 2250 50  0001 C CNN
	1    5450 2250
	-1   0    0    1   
$EndComp
$Comp
L power:GND #PWR?
U 1 1
P 5150 2350
AR Path="/5FB17596/604D9993" Ref="#PWR?"  Part="1" 
AR Path="/604A78D6/604D9993" Ref="#PWR?"  Part="1" 
AR Path="/604AEF91/604D9993" Ref="#PWR042"  Part="1" 
F 0 "#PWR042" H 5150 2100 50  0001 C CNN
F 1 "GND" H 5155 2177 50  0000 C CNN
F 2 "" H 5150 2350 50  0001 C CNN
F 3 "" H 5150 2350 50  0001 C CNN
	1    5150 2350
	1    0    0    -1  
$EndComp
Wire Wire Line
	5150 2350 5250 2350
Wire Wire Line
	5000 2600 5000 2250
Wire Wire Line
	5000 2250 5250 2250
Wire Wire Line
	5250 2150 5000 2150
Wire Wire Line
	5000 2150 5000 1900
Wire Wire Line
	5000 1900 4800 1900
Text GLabel 5250 1900 2    50   Output ~ 0
AOUT-LEFT
Wire Wire Line
	5000 1900 5250 1900
Connection ~ 5000 1900
Wire Wire Line
	4800 2600 5000 2600
Text GLabel 5250 2600 2    50   Output ~ 0
AOUT-RIGHT
Wire Wire Line
	5000 2600 5250 2600
Connection ~ 5000 2600
$Comp
L Device:R_POT_Dual RV7
U 1 1
P 4550 2250
F 0 "RV7" V 4504 2063 50  0000 R CNN
F 1 "10k Log" V 4595 2063 50  0000 R CNN
F 2 "Potentiometer_THT:Potentiometer_Alpha_RD902F-40-00D_Dual_Vertical" H 4800 2175 50  0001 C CNN
F 3 "~" H 4800 2175 50  0001 C CNN
	1    4550 2250
	0    1    1    0   
$EndComp
$Comp
L power:GND #PWR?
U 1 1
P 4450 2650
AR Path="/5FB17596/5FD75168" Ref="#PWR?"  Part="1" 
AR Path="/604A78D6/5FD75168" Ref="#PWR?"  Part="1" 
AR Path="/604AEF91/5FD75168" Ref="#PWR041"  Part="1" 
F 0 "#PWR041" H 4450 2400 50  0001 C CNN
F 1 "GND" H 4450 2500 50  0000 C CNN
F 2 "" H 4450 2650 50  0001 C CNN
F 3 "" H 4450 2650 50  0001 C CNN
	1    4450 2650
	1    0    0    -1  
$EndComp
Wire Wire Line
	3700 1500 3850 1500
Wire Wire Line
	4450 1500 4450 1850
Connection ~ 3700 1500
Wire Wire Line
	3700 2800 3700 2350
Wire Wire Line
	3700 2350 3850 2350
Connection ~ 3700 2800
Wire Wire Line
	4650 2000 4800 2000
Wire Wire Line
	4800 2000 4800 1900
Wire Wire Line
	4650 2500 4800 2500
Wire Wire Line
	4800 2500 4800 2600
$Comp
L Device:C_Small C?
U 1 1
P 3950 2350
AR Path="/5FB17596/5FFDA65F" Ref="C?"  Part="1" 
AR Path="/604A78D6/5FFDA65F" Ref="C?"  Part="1" 
AR Path="/604AEF91/5FFDA65F" Ref="C19"  Part="1" 
F 0 "C19" V 3825 2350 50  0000 C CNN
F 1 "10uF" V 4075 2350 50  0000 C CNN
F 2 "Capacitor_THT:CP_Radial_D4.0mm_P1.50mm" H 3950 2350 50  0001 C CNN
F 3 "~" H 3950 2350 50  0001 C CNN
	1    3950 2350
	0    -1   1    0   
$EndComp
Wire Wire Line
	4050 2350 4450 2350
$Comp
L Device:C_Small C?
U 1 1
P 3950 1500
AR Path="/5FB17596/5FFDB2F3" Ref="C?"  Part="1" 
AR Path="/604A78D6/5FFDB2F3" Ref="C?"  Part="1" 
AR Path="/604AEF91/5FFDB2F3" Ref="C18"  Part="1" 
F 0 "C18" V 3825 1500 50  0000 C CNN
F 1 "10uF" V 4075 1500 50  0000 C CNN
F 2 "Capacitor_THT:CP_Radial_D4.0mm_P1.50mm" H 3950 1500 50  0001 C CNN
F 3 "~" H 3950 1500 50  0001 C CNN
	1    3950 1500
	0    -1   1    0   
$EndComp
Wire Wire Line
	4050 1500 4450 1500
$EndSCHEMATC
